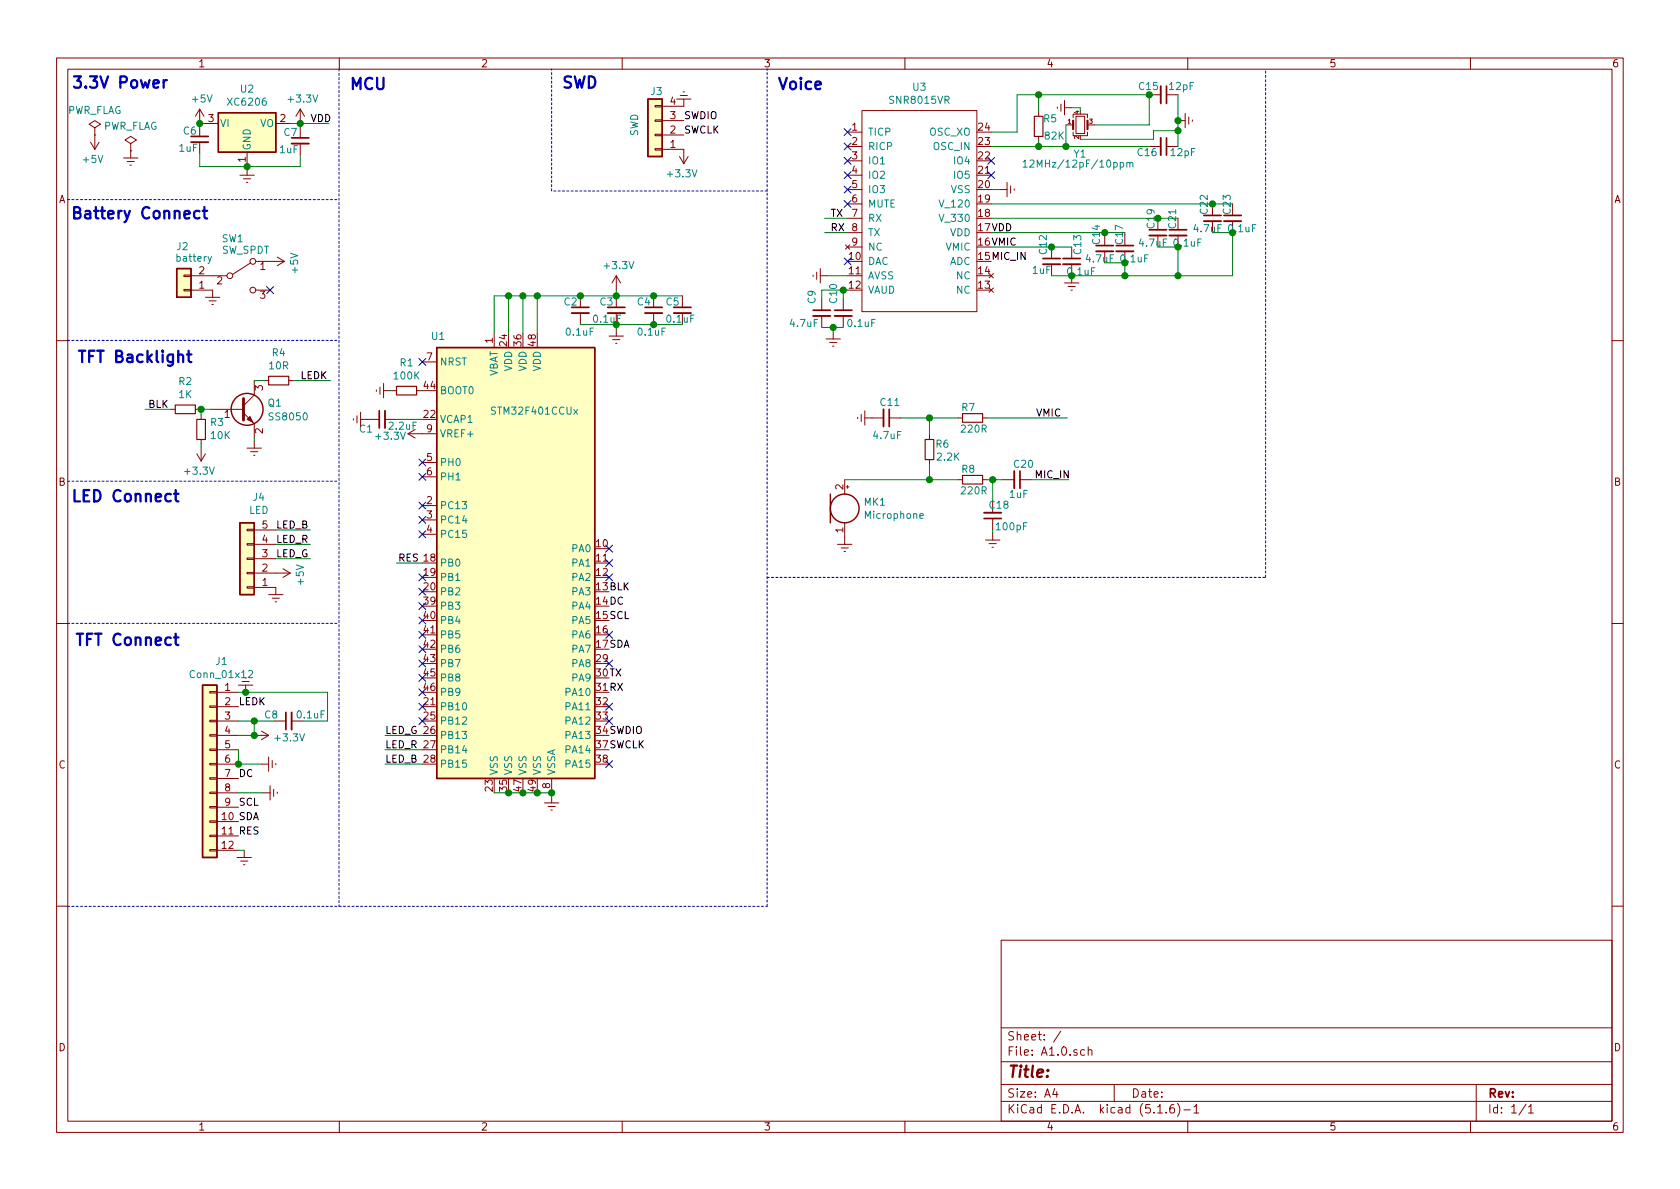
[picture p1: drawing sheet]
EESchema Schematic File Version 4
EELAYER 30 0
EELAYER END
$Descr A4 11693 8268
encoding utf-8
Sheet 1 1
Title ""
Date ""
Rev ""
Comp ""
Comment1 ""
Comment2 ""
Comment3 ""
Comment4 ""
$EndDescr
$Comp
L Regulator_Linear:LM1117-3.3 U2
U 1 1
P 1720 850
F 0 "U2" H 1720 1092 50  0000 C CNN
F 1 "XC6206" H 1720 1001 50  0000 C CNN
F 2 "Package_TO_SOT_SMD:SOT-23" H 1720 850 50  0001 C CNN
F 3 "http://www.ti.com/lit/ds/symlink/lm1117.pdf" H 1720 850 50  0001 C CNN
	1    1720 850 
	1    0    0    -1  
$EndComp
$Comp
L Device:R_Small R1
U 1 1
P 2830 2710
F 0 "R1" V 2634 2710 50  0000 C CNN
F 1 "100K" V 2725 2710 50  0000 C CNN
F 2 "Resistor_SMD:R_0603_1608Metric" H 2830 2710 50  0001 C CNN
F 3 "~" H 2830 2710 50  0001 C CNN
	1    2830 2710
	0    1    1    0   
$EndComp
$Comp
L power:Earth #PWR02
U 1 1
P 2720 2710
F 0 "#PWR02" H 2720 2460 50  0001 C CNN
F 1 "Earth" H 2720 2560 50  0001 C CNN
F 2 "" H 2720 2710 50  0001 C CNN
F 3 "~" H 2720 2710 50  0001 C CNN
	1    2720 2710
	0    1    1    0   
$EndComp
Wire Wire Line
	2720 2710 2730 2710
Wire Wire Line
	2930 2710 2940 2710
Text Label 4240 4510 0    50   ~ 0
SDA
Text Label 4240 4310 0    50   ~ 0
SCL
Text Label 2770 3910 0    50   ~ 0
RES
Text Label 4240 4210 0    50   ~ 0
DC
Text Label 4240 4110 0    50   ~ 0
BLK
$Comp
L power:+5V #PWR08
U 1 1
P 1390 850
F 0 "#PWR08" H 1390 700 50  0001 C CNN
F 1 "+5V" H 1405 1023 50  0000 C CNN
F 2 "" H 1390 850 50  0001 C CNN
F 3 "" H 1390 850 50  0001 C CNN
	1    1390 850 
	1    0    0    -1  
$EndComp
Wire Wire Line
	1420 850  1390 850 
$Comp
L Device:C_Small C6
U 1 1
P 1390 960
F 0 "C6" H 1270 1020 50  0000 L CNN
F 1 "1uF" H 1240 900 50  0000 L CNN
F 2 "Capacitor_SMD:C_0603_1608Metric" H 1390 960 50  0001 C CNN
F 3 "~" H 1390 960 50  0001 C CNN
	1    1390 960 
	1    0    0    -1  
$EndComp
Wire Wire Line
	1390 860  1390 850 
Connection ~ 1390 850 
$Comp
L power:Earth #PWR09
U 1 1
P 1720 1160
F 0 "#PWR09" H 1720 910 50  0001 C CNN
F 1 "Earth" H 1720 1010 50  0001 C CNN
F 2 "" H 1720 1160 50  0001 C CNN
F 3 "~" H 1720 1160 50  0001 C CNN
	1    1720 1160
	1    0    0    -1  
$EndComp
Wire Wire Line
	1720 1150 1390 1150
Wire Wire Line
	1390 1060 1390 1150
Wire Wire Line
	1720 1160 1720 1150
Connection ~ 1720 1150
$Comp
L Device:C_Small C7
U 1 1
P 2090 970
F 0 "C7" H 1970 1030 50  0000 L CNN
F 1 "1uF" H 1940 910 50  0000 L CNN
F 2 "Capacitor_SMD:C_0603_1608Metric" H 2090 970 50  0001 C CNN
F 3 "~" H 2090 970 50  0001 C CNN
	1    2090 970 
	1    0    0    -1  
$EndComp
Wire Wire Line
	2020 850  2090 850 
Wire Wire Line
	2090 850  2090 870 
Wire Wire Line
	2090 1070 2090 1150
Wire Wire Line
	2090 1150 1720 1150
$Comp
L power:+3.3V #PWR010
U 1 1
P 2090 850
F 0 "#PWR010" H 2090 700 50  0001 C CNN
F 1 "+3.3V" H 2105 1023 50  0000 C CNN
F 2 "" H 2090 850 50  0001 C CNN
F 3 "" H 2090 850 50  0001 C CNN
	1    2090 850 
	1    0    0    -1  
$EndComp
Connection ~ 2090 850 
$Comp
L power:+3.3V #PWR06
U 1 1
P 4290 2010
F 0 "#PWR06" H 4290 1860 50  0001 C CNN
F 1 "+3.3V" H 4305 2183 50  0000 C CNN
F 2 "" H 4290 2010 50  0001 C CNN
F 3 "" H 4290 2010 50  0001 C CNN
	1    4290 2010
	1    0    0    -1  
$EndComp
$Comp
L power:Earth #PWR07
U 1 1
P 4290 2280
F 0 "#PWR07" H 4290 2030 50  0001 C CNN
F 1 "Earth" H 4290 2130 50  0001 C CNN
F 2 "" H 4290 2280 50  0001 C CNN
F 3 "~" H 4290 2280 50  0001 C CNN
	1    4290 2280
	1    0    0    -1  
$EndComp
$Comp
L Device:C_Small C2
U 1 1
P 4040 2150
F 0 "C2" H 3920 2210 50  0000 L CNN
F 1 "0.1uF" H 3930 2000 50  0000 L CNN
F 2 "Capacitor_SMD:C_0603_1608Metric" H 4040 2150 50  0001 C CNN
F 3 "~" H 4040 2150 50  0001 C CNN
	1    4040 2150
	1    0    0    -1  
$EndComp
$Comp
L Device:C_Small C3
U 1 1
P 4290 2150
F 0 "C3" H 4170 2210 50  0000 L CNN
F 1 "0.1uF" H 4120 2090 50  0000 L CNN
F 2 "Capacitor_SMD:C_0603_1608Metric" H 4290 2150 50  0001 C CNN
F 3 "~" H 4290 2150 50  0001 C CNN
	1    4290 2150
	1    0    0    -1  
$EndComp
$Comp
L Device:C_Small C4
U 1 1
P 4550 2150
F 0 "C4" H 4430 2210 50  0000 L CNN
F 1 "0.1uF" H 4430 2000 50  0000 L CNN
F 2 "Capacitor_SMD:C_0603_1608Metric" H 4550 2150 50  0001 C CNN
F 3 "~" H 4550 2150 50  0001 C CNN
	1    4550 2150
	1    0    0    -1  
$EndComp
NoConn ~ 2940 2510
$Comp
L Device:C_Small C1
U 1 1
P 2660 2910
F 0 "C1" V 2590 2970 50  0000 L CNN
F 1 "2.2uF" V 2610 2660 50  0000 L CNN
F 2 "Capacitor_SMD:C_0603_1608Metric" H 2660 2910 50  0001 C CNN
F 3 "~" H 2660 2910 50  0001 C CNN
	1    2660 2910
	0    -1   -1   0   
$EndComp
Wire Wire Line
	2940 2910 2760 2910
$Comp
L power:Earth #PWR01
U 1 1
P 2560 2910
F 0 "#PWR01" H 2560 2660 50  0001 C CNN
F 1 "Earth" H 2560 2760 50  0001 C CNN
F 2 "" H 2560 2910 50  0001 C CNN
F 3 "~" H 2560 2910 50  0001 C CNN
	1    2560 2910
	0    1    1    0   
$EndComp
$Comp
L power:+3.3V #PWR03
U 1 1
P 2940 3010
F 0 "#PWR03" H 2940 2860 50  0001 C CNN
F 1 "+3.3V" V 2920 3120 50  0000 L CNN
F 2 "" H 2940 3010 50  0001 C CNN
F 3 "" H 2940 3010 50  0001 C CNN
	1    2940 3010
	0    -1   -1   0   
$EndComp
Wire Wire Line
	4040 2250 4290 2250
Wire Wire Line
	4290 2250 4290 2280
Wire Wire Line
	4040 2050 4290 2050
Connection ~ 4290 2050
Wire Wire Line
	4290 2050 4550 2050
Wire Wire Line
	4290 2050 4290 2010
$Comp
L Device:C_Small C5
U 1 1
P 4750 2150
F 0 "C5" H 4630 2210 50  0000 L CNN
F 1 "0.1uF" H 4630 2090 50  0000 L CNN
F 2 "Capacitor_SMD:C_0603_1608Metric" H 4750 2150 50  0001 C CNN
F 3 "~" H 4750 2150 50  0001 C CNN
	1    4750 2150
	1    0    0    -1  
$EndComp
Wire Wire Line
	4550 2050 4750 2050
Connection ~ 4550 2050
Text Label 4240 4810 0    50   ~ 0
RX
Text Label 4240 4710 0    50   ~ 0
TX
NoConn ~ 2940 3210
NoConn ~ 2940 3310
NoConn ~ 2940 3510
NoConn ~ 2940 3610
NoConn ~ 2940 3710
NoConn ~ 2940 4010
NoConn ~ 2940 4110
NoConn ~ 2940 4510
NoConn ~ 2940 4410
NoConn ~ 2940 4310
NoConn ~ 2940 4210
NoConn ~ 2940 4610
NoConn ~ 2940 4710
NoConn ~ 2940 4810
NoConn ~ 2940 4910
NoConn ~ 2940 5010
$Comp
L power:Earth #PWR05
U 1 1
P 3840 5530
F 0 "#PWR05" H 3840 5280 50  0001 C CNN
F 1 "Earth" H 3840 5380 50  0001 C CNN
F 2 "" H 3840 5530 50  0001 C CNN
F 3 "~" H 3840 5530 50  0001 C CNN
	1    3840 5530
	1    0    0    -1  
$EndComp
Wire Wire Line
	3840 5530 3840 5510
NoConn ~ 4240 4610
NoConn ~ 4240 4910
NoConn ~ 4240 5010
NoConn ~ 4240 5310
NoConn ~ 4240 3810
NoConn ~ 4240 4410
Text Label 1660 5810 0    50   ~ 0
RES
Text Label 1660 5410 0    50   ~ 0
DC
Text Label 2090 2640 0    50   ~ 0
LEDK
Text Label 1660 5610 0    50   ~ 0
SCL
Text Label 1660 5710 0    50   ~ 0
SDA
$Comp
L power:+3.3V #PWR015
U 1 1
P 1770 5110
F 0 "#PWR015" H 1770 4960 50  0001 C CNN
F 1 "+3.3V" V 1785 5238 50  0000 L CNN
F 2 "" H 1770 5110 50  0001 C CNN
F 3 "" H 1770 5110 50  0001 C CNN
	1    1770 5110
	0    1    1    0   
$EndComp
$Comp
L Connector_Generic:Conn_01x12 J1
U 1 1
P 1460 5310
F 0 "J1" H 1378 6027 50  0000 C CNN
F 1 "Conn_01x12" H 1378 5936 50  0000 C CNN
F 2 "SamacSys_Parts:FPC-0.7-Handsoldering-1.28-TFT" H 1460 5310 50  0001 C CNN
F 3 "~" H 1460 5310 50  0001 C CNN
	1    1460 5310
	-1   0    0    -1  
$EndComp
$Comp
L power:Earth #PWR014
U 1 1
P 1710 4810
F 0 "#PWR014" H 1710 4560 50  0001 C CNN
F 1 "Earth" H 1710 4660 50  0001 C CNN
F 2 "" H 1710 4810 50  0001 C CNN
F 3 "~" H 1710 4810 50  0001 C CNN
	1    1710 4810
	-1   0    0    1   
$EndComp
$Comp
L power:Earth #PWR013
U 1 1
P 1700 5910
F 0 "#PWR013" H 1700 5660 50  0001 C CNN
F 1 "Earth" H 1700 5760 50  0001 C CNN
F 2 "" H 1700 5910 50  0001 C CNN
F 3 "~" H 1700 5910 50  0001 C CNN
	1    1700 5910
	1    0    0    -1  
$EndComp
$Comp
L power:Earth #PWR017
U 1 1
P 1830 5510
F 0 "#PWR017" H 1830 5260 50  0001 C CNN
F 1 "Earth" H 1830 5360 50  0001 C CNN
F 2 "" H 1830 5510 50  0001 C CNN
F 3 "~" H 1830 5510 50  0001 C CNN
	1    1830 5510
	0    -1   -1   0   
$EndComp
$Comp
L power:Earth #PWR016
U 1 1
P 1820 5310
F 0 "#PWR016" H 1820 5060 50  0001 C CNN
F 1 "Earth" H 1820 5160 50  0001 C CNN
F 2 "" H 1820 5310 50  0001 C CNN
F 3 "~" H 1820 5310 50  0001 C CNN
	1    1820 5310
	0    -1   -1   0   
$EndComp
Wire Wire Line
	1660 5210 1660 5310
Wire Wire Line
	1660 5310 1820 5310
Connection ~ 1660 5310
$Comp
L Device:R_Small R2
U 1 1
P 1290 2840
F 0 "R2" V 1094 2840 50  0000 C CNN
F 1 "1K" V 1185 2840 50  0000 C CNN
F 2 "Resistor_SMD:R_0603_1608Metric" H 1290 2840 50  0001 C CNN
F 3 "~" H 1290 2840 50  0001 C CNN
	1    1290 2840
	0    1    1    0   
$EndComp
$Comp
L Device:R_Small R3
U 1 1
P 1400 2980
F 0 "R3" H 1341 2934 50  0000 R CNN
F 1 "10K" H 1341 3025 50  0000 R CNN
F 2 "Resistor_SMD:R_0603_1608Metric" H 1400 2980 50  0001 C CNN
F 3 "~" H 1400 2980 50  0001 C CNN
	1    1400 2980
	-1   0    0    1   
$EndComp
$Comp
L Device:R_Small R4
U 1 1
P 1940 2640
F 0 "R4" V 1744 2640 50  0000 C CNN
F 1 "10R" V 1835 2640 50  0000 C CNN
F 2 "Resistor_SMD:R_0603_1608Metric" H 1940 2640 50  0001 C CNN
F 3 "~" H 1940 2640 50  0001 C CNN
	1    1940 2640
	0    1    1    0   
$EndComp
Wire Wire Line
	1770 2640 1840 2640
Wire Wire Line
	2040 2640 2300 2640
Wire Wire Line
	1390 2840 1400 2840
Wire Wire Line
	1400 2880 1400 2840
Connection ~ 1400 2840
Wire Wire Line
	1400 2840 1470 2840
Wire Wire Line
	1190 2840 1010 2840
$Comp
L power:+3.3V #PWR011
U 1 1
P 1400 3100
F 0 "#PWR011" H 1400 2950 50  0001 C CNN
F 1 "+3.3V" H 1415 3273 50  0000 C CNN
F 2 "" H 1400 3100 50  0001 C CNN
F 3 "" H 1400 3100 50  0001 C CNN
	1    1400 3100
	-1   0    0    1   
$EndComp
Wire Wire Line
	1400 3100 1400 3080
$Comp
L power:Earth #PWR012
U 1 1
P 1770 3060
F 0 "#PWR012" H 1770 2810 50  0001 C CNN
F 1 "Earth" H 1770 2910 50  0001 C CNN
F 2 "" H 1770 3060 50  0001 C CNN
F 3 "~" H 1770 3060 50  0001 C CNN
	1    1770 3060
	1    0    0    -1  
$EndComp
Wire Wire Line
	1770 3060 1770 3040
Text Label 1030 2840 0    50   ~ 0
BLK
Text Label 1660 4910 0    50   ~ 0
LEDK
Wire Wire Line
	1660 5110 1770 5110
$Comp
L Device:C_Small C8
U 1 1
P 2010 5010
F 0 "C8" V 2050 5080 50  0000 L CNN
F 1 "0.1uF" V 2050 4750 50  0000 L CNN
F 2 "Capacitor_SMD:C_0603_1608Metric" H 2010 5010 50  0001 C CNN
F 3 "~" H 2010 5010 50  0001 C CNN
	1    2010 5010
	0    -1   -1   0   
$EndComp
Wire Wire Line
	1660 5010 1770 5010
Wire Wire Line
	1660 4810 1710 4810
Wire Wire Line
	1710 4810 2280 4810
Wire Wire Line
	2280 4810 2280 5010
Wire Wire Line
	2280 5010 2110 5010
Connection ~ 1710 4810
Wire Wire Line
	1770 5110 1770 5010
Connection ~ 1770 5110
Connection ~ 1770 5010
Wire Wire Line
	1770 5010 1910 5010
Wire Wire Line
	1830 5510 1660 5510
Wire Wire Line
	1660 5910 1700 5910
$Comp
L Connector_Generic:Conn_01x04 J3
U 1 1
P 4560 930
F 0 "J3" H 4550 630 50  0000 C CNN
F 1 "SWD" V 4700 860 50  0000 C CNN
F 2 "SamacSys_Parts:Con-1x4-P1.25mm" H 4560 930 50  0001 C CNN
F 3 "~" H 4560 930 50  0001 C CNN
	1    4560 930 
	-1   0    0    1   
$EndComp
$Comp
L power:+3.3V #PWR0101
U 1 1
P 4760 1030
F 0 "#PWR0101" H 4760 880 50  0001 C CNN
F 1 "+3.3V" H 4775 1203 50  0000 C CNN
F 2 "" H 4760 1030 50  0001 C CNN
F 3 "" H 4760 1030 50  0001 C CNN
	1    4760 1030
	-1   0    0    1   
$EndComp
Text Label 4760 830  0    50   ~ 0
SWDIO
Text Label 4760 930  0    50   ~ 0
SWCLK
$Comp
L power:Earth #PWR0102
U 1 1
P 4760 730
F 0 "#PWR0102" H 4760 480 50  0001 C CNN
F 1 "Earth" H 4760 580 50  0001 C CNN
F 2 "" H 4760 730 50  0001 C CNN
F 3 "~" H 4760 730 50  0001 C CNN
	1    4760 730 
	-1   0    0    1   
$EndComp
$Comp
L power:Earth #PWR0103
U 1 1
P 1920 4080
F 0 "#PWR0103" H 1920 3830 50  0001 C CNN
F 1 "Earth" H 1920 3930 50  0001 C CNN
F 2 "" H 1920 4080 50  0001 C CNN
F 3 "~" H 1920 4080 50  0001 C CNN
	1    1920 4080
	1    0    0    -1  
$EndComp
$Comp
L Connector_Generic:Conn_01x05 J4
U 1 1
P 1720 3880
F 0 "J4" H 1638 3455 50  0000 C CNN
F 1 "LED" H 1638 3546 50  0000 C CNN
F 2 "SamacSys_Parts:FPC-0.7x5-Handsoldering" H 1720 3880 50  0001 C CNN
F 3 "~" H 1720 3880 50  0001 C CNN
	1    1720 3880
	-1   0    0    1   
$EndComp
$Comp
L power:+5V #PWR0104
U 1 1
P 1920 3980
F 0 "#PWR0104" H 1920 3830 50  0001 C CNN
F 1 "+5V" H 1935 4153 50  0000 C CNN
F 2 "" H 1920 3980 50  0001 C CNN
F 3 "" H 1920 3980 50  0001 C CNN
	1    1920 3980
	0    1    1    0   
$EndComp
$Comp
L Connector_Generic:Conn_01x02 J2
U 1 1
P 1280 2010
F 0 "J2" H 1290 1710 50  0000 C CNN
F 1 "battery" H 1210 1790 50  0000 C CNN
F 2 "SamacSys_Parts:Common_Connect_1.52x2.6_Handsoldering" H 1280 2010 50  0001 C CNN
F 3 "~" H 1280 2010 50  0001 C CNN
	1    1280 2010
	-1   0    0    1   
$EndComp
$Comp
L power:+5V #PWR0105
U 1 1
P 1880 1810
F 0 "#PWR0105" H 1880 1660 50  0001 C CNN
F 1 "+5V" H 1895 1983 50  0000 C CNN
F 2 "" H 1880 1810 50  0001 C CNN
F 3 "" H 1880 1810 50  0001 C CNN
	1    1880 1810
	0    1    1    0   
$EndComp
$Comp
L power:Earth #PWR0106
U 1 1
P 1480 2010
F 0 "#PWR0106" H 1480 1760 50  0001 C CNN
F 1 "Earth" H 1480 1860 50  0001 C CNN
F 2 "" H 1480 2010 50  0001 C CNN
F 3 "~" H 1480 2010 50  0001 C CNN
	1    1480 2010
	1    0    0    -1  
$EndComp
NoConn ~ 4240 4010
Wire Wire Line
	2940 3910 2760 3910
NoConn ~ 4240 3910
Connection ~ 3840 5510
Connection ~ 3740 5510
Wire Wire Line
	3740 5510 3840 5510
Wire Wire Line
	3640 5510 3740 5510
Connection ~ 3640 5510
Connection ~ 3540 5510
Wire Wire Line
	3540 5510 3640 5510
Wire Wire Line
	3440 5510 3540 5510
$Comp
L MCU_ST_STM32F4:STM32F401CCUx U1
U 1 1
P 3640 3910
F 0 "U1" H 3050 5490 50  0000 C CNN
F 1 "STM32F401CCUx" H 3720 4970 50  0000 C CNN
F 2 "Package_DFN_QFN:QFN-48-1EP_7x7mm_P0.5mm_EP5.6x5.6mm" H 3040 2410 50  0001 R CNN
F 3 "http://www.st.com/st-web-ui/static/active/en/resource/technical/document/datasheet/DM00086815.pdf" H 3640 3910 50  0001 C CNN
	1    3640 3910
	1    0    0    -1  
$EndComp
Text Label 4240 5110 0    50   ~ 0
SWDIO
Text Label 4240 5210 0    50   ~ 0
SWCLK
$Comp
L SamacSys_Parts:SNR8015VR U3
U 1 1
P 6400 1460
F 0 "U3" H 6400 2325 50  0000 C CNN
F 1 "SNR8015VR" H 6400 2234 50  0000 C CNN
F 2 "Package_SO:QSOP-24_3.9x8.7mm_P0.635mm" H 6400 1810 50  0001 C CNN
F 3 "" H 6400 1810 50  0001 C CNN
	1    6400 1460
	1    0    0    -1  
$EndComp
NoConn ~ 5900 910 
NoConn ~ 5900 1010
NoConn ~ 5900 1110
NoConn ~ 5900 1210
NoConn ~ 5900 1310
NoConn ~ 5900 1410
Text Label 5780 1610 0    50   ~ 0
RX
Text Label 5780 1510 0    50   ~ 0
TX
Wire Wire Line
	5900 1610 5740 1610
NoConn ~ 5900 1810
$Comp
L power:Earth #PWR018
U 1 1
P 5760 1910
F 0 "#PWR018" H 5760 1660 50  0001 C CNN
F 1 "Earth" H 5760 1760 50  0001 C CNN
F 2 "" H 5760 1910 50  0001 C CNN
F 3 "~" H 5760 1910 50  0001 C CNN
	1    5760 1910
	0    1    1    0   
$EndComp
Wire Wire Line
	5900 1910 5760 1910
$Comp
L Device:C_Small C9
U 1 1
P 5720 2170
F 0 "C9" V 5650 2230 50  0000 L CNN
F 1 "4.7uF" H 5490 2100 50  0000 L CNN
F 2 "Capacitor_SMD:C_0603_1608Metric" H 5720 2170 50  0001 C CNN
F 3 "~" H 5720 2170 50  0001 C CNN
	1    5720 2170
	1    0    0    -1  
$EndComp
$Comp
L Device:C_Small C10
U 1 1
P 5870 2170
F 0 "C10" V 5800 2230 50  0000 L CNN
F 1 "0.1uF" H 5890 2100 50  0000 L CNN
F 2 "Capacitor_SMD:C_0603_1608Metric" H 5870 2170 50  0001 C CNN
F 3 "~" H 5870 2170 50  0001 C CNN
	1    5870 2170
	1    0    0    -1  
$EndComp
$Comp
L power:Earth #PWR019
U 1 1
P 5800 2300
F 0 "#PWR019" H 5800 2050 50  0001 C CNN
F 1 "Earth" H 5800 2150 50  0001 C CNN
F 2 "" H 5800 2300 50  0001 C CNN
F 3 "~" H 5800 2300 50  0001 C CNN
	1    5800 2300
	1    0    0    -1  
$EndComp
Wire Wire Line
	5720 2270 5800 2270
Wire Wire Line
	5800 2270 5800 2300
Wire Wire Line
	5870 2270 5800 2270
Connection ~ 5800 2270
Wire Wire Line
	5720 2070 5720 2010
Wire Wire Line
	5720 2010 5870 2010
Wire Wire Line
	5870 2070 5870 2010
Connection ~ 5870 2010
Wire Wire Line
	5870 2010 5900 2010
Text Label 6900 1810 0    50   ~ 0
MIC_IN
Text Label 6900 1710 0    50   ~ 0
VMIC
Text Label 6900 1610 0    50   ~ 0
VDD
$Comp
L Device:C_Small C14
U 1 1
P 7690 1720
F 0 "C14" V 7630 1740 50  0000 L CNN
F 1 "4.7uF" H 7550 1650 50  0000 L CNN
F 2 "Capacitor_SMD:C_0603_1608Metric" H 7690 1720 50  0001 C CNN
F 3 "~" H 7690 1720 50  0001 C CNN
	1    7690 1720
	1    0    0    -1  
$EndComp
$Comp
L Device:C_Small C17
U 1 1
P 7830 1720
F 0 "C17" V 7790 1740 50  0000 L CNN
F 1 "0.1uF" H 7790 1650 50  0000 L CNN
F 2 "Capacitor_SMD:C_0603_1608Metric" H 7830 1720 50  0001 C CNN
F 3 "~" H 7830 1720 50  0001 C CNN
	1    7830 1720
	1    0    0    -1  
$EndComp
$Comp
L Device:C_Small C12
U 1 1
P 7320 1810
F 0 "C12" V 7260 1850 50  0000 L CNN
F 1 "1uF" H 7180 1750 50  0000 L CNN
F 2 "Capacitor_SMD:C_0603_1608Metric" H 7320 1810 50  0001 C CNN
F 3 "~" H 7320 1810 50  0001 C CNN
	1    7320 1810
	1    0    0    -1  
$EndComp
Wire Wire Line
	6900 1710 7320 1710
Connection ~ 7320 1710
Wire Wire Line
	7320 1710 7460 1710
Wire Wire Line
	7320 1910 7460 1910
$Comp
L Device:C_Small C19
U 1 1
P 8060 1610
F 0 "C19" V 8010 1630 50  0000 L CNN
F 1 "4.7uF" H 7920 1540 50  0000 L CNN
F 2 "Capacitor_SMD:C_0603_1608Metric" H 8060 1610 50  0001 C CNN
F 3 "~" H 8060 1610 50  0001 C CNN
	1    8060 1610
	1    0    0    -1  
$EndComp
$Comp
L Device:C_Small C21
U 1 1
P 8200 1610
F 0 "C21" V 8160 1630 50  0000 L CNN
F 1 "0.1uF" H 8160 1540 50  0000 L CNN
F 2 "Capacitor_SMD:C_0603_1608Metric" H 8200 1610 50  0001 C CNN
F 3 "~" H 8200 1610 50  0001 C CNN
	1    8200 1610
	1    0    0    -1  
$EndComp
Wire Wire Line
	7830 1610 7830 1620
Wire Wire Line
	7690 1620 7690 1610
Wire Wire Line
	7690 1610 7830 1610
Wire Wire Line
	6900 1610 7690 1610
Connection ~ 7690 1610
Wire Wire Line
	6900 1510 8060 1510
Connection ~ 8060 1510
Wire Wire Line
	8060 1510 8200 1510
$Comp
L Device:C_Small C22
U 1 1
P 8440 1510
F 0 "C22" V 8380 1530 50  0000 L CNN
F 1 "4.7uF" H 8300 1440 50  0000 L CNN
F 2 "Capacitor_SMD:C_0603_1608Metric" H 8440 1510 50  0001 C CNN
F 3 "~" H 8440 1510 50  0001 C CNN
	1    8440 1510
	1    0    0    -1  
$EndComp
$Comp
L Device:C_Small C23
U 1 1
P 8580 1510
F 0 "C23" V 8540 1530 50  0000 L CNN
F 1 "0.1uF" H 8540 1440 50  0000 L CNN
F 2 "Capacitor_SMD:C_0603_1608Metric" H 8580 1510 50  0001 C CNN
F 3 "~" H 8580 1510 50  0001 C CNN
	1    8580 1510
	1    0    0    -1  
$EndComp
Wire Wire Line
	6900 1410 8440 1410
Connection ~ 8440 1410
Wire Wire Line
	8440 1410 8580 1410
Wire Wire Line
	7690 1820 7830 1820
Wire Wire Line
	8060 1710 8200 1710
Wire Wire Line
	8440 1610 8580 1610
Wire Wire Line
	8580 1610 8580 1910
Wire Wire Line
	8580 1910 8200 1910
Connection ~ 8580 1610
Connection ~ 7460 1910
Wire Wire Line
	7830 1820 7830 1910
Connection ~ 7830 1820
Connection ~ 7830 1910
Wire Wire Line
	7830 1910 7460 1910
Wire Wire Line
	8200 1710 8200 1910
Connection ~ 8200 1710
Connection ~ 8200 1910
Wire Wire Line
	8200 1910 7830 1910
$Comp
L power:Earth #PWR024
U 1 1
P 7460 1910
F 0 "#PWR024" H 7460 1660 50  0001 C CNN
F 1 "Earth" H 7460 1760 50  0001 C CNN
F 2 "" H 7460 1910 50  0001 C CNN
F 3 "~" H 7460 1910 50  0001 C CNN
	1    7460 1910
	1    0    0    -1  
$EndComp
$Comp
L power:Earth #PWR021
U 1 1
P 6960 1310
F 0 "#PWR021" H 6960 1060 50  0001 C CNN
F 1 "Earth" H 6960 1160 50  0001 C CNN
F 2 "" H 6960 1310 50  0001 C CNN
F 3 "~" H 6960 1310 50  0001 C CNN
	1    6960 1310
	0    -1   -1   0   
$EndComp
Wire Wire Line
	6900 1310 6960 1310
NoConn ~ 6900 1210
NoConn ~ 6900 1110
$Comp
L Device:C_Small C16
U 1 1
P 8100 1010
F 0 "C16" V 8140 820 50  0000 L CNN
F 1 "12pF" V 8140 1050 50  0000 L CNN
F 2 "Capacitor_SMD:C_0603_1608Metric" H 8100 1010 50  0001 C CNN
F 3 "~" H 8100 1010 50  0001 C CNN
	1    8100 1010
	0    1    1    0   
$EndComp
$Comp
L Device:C_Small C15
U 1 1
P 8100 650
F 0 "C15" V 8040 470 50  0000 L CNN
F 1 "12pF" V 8040 680 50  0000 L CNN
F 2 "Capacitor_SMD:C_0603_1608Metric" H 8100 650 50  0001 C CNN
F 3 "~" H 8100 650 50  0001 C CNN
	1    8100 650 
	0    1    1    0   
$EndComp
$Comp
L Device:Crystal_GND24_Small Y1
U 1 1
P 7520 860
F 0 "Y1" H 7470 660 50  0000 L CNN
F 1 "12MHz/12pF/10ppm" H 7110 590 50  0000 L CNN
F 2 "Crystal:Crystal_SMD_2520-4Pin_2.5x2.0mm" H 7520 860 50  0001 C CNN
F 3 "~" H 7520 860 50  0001 C CNN
	1    7520 860 
	1    0    0    -1  
$EndComp
$Comp
L Device:R_Small R5
U 1 1
P 7230 870
F 0 "R5" H 7150 820 50  0000 C CNN
F 1 "82K" H 7120 940 50  0000 C CNN
F 2 "Resistor_SMD:R_0603_1608Metric" H 7230 870 50  0001 C CNN
F 3 "~" H 7230 870 50  0001 C CNN
	1    7230 870 
	-1   0    0    1   
$EndComp
Wire Wire Line
	7420 860  7420 1010
Wire Wire Line
	7420 1010 7230 1010
Wire Wire Line
	7230 1010 7230 970 
Wire Wire Line
	7230 650  7230 770 
$Comp
L power:Earth #PWR023
U 1 1
P 7460 740
F 0 "#PWR023" H 7460 490 50  0001 C CNN
F 1 "Earth" H 7460 590 50  0001 C CNN
F 2 "" H 7460 740 50  0001 C CNN
F 3 "~" H 7460 740 50  0001 C CNN
	1    7460 740 
	0    1    1    0   
$EndComp
Wire Wire Line
	7460 740  7520 740 
Wire Wire Line
	7520 740  7520 760 
Connection ~ 7420 1010
$Comp
L power:Earth #PWR025
U 1 1
P 8200 830
F 0 "#PWR025" H 8200 580 50  0001 C CNN
F 1 "Earth" H 8200 680 50  0001 C CNN
F 2 "" H 8200 830 50  0001 C CNN
F 3 "~" H 8200 830 50  0001 C CNN
	1    8200 830 
	0    -1   -1   0   
$EndComp
Wire Wire Line
	8200 650  8200 830 
Wire Wire Line
	8200 830  8200 900 
Connection ~ 8200 830 
Wire Wire Line
	7520 960  8030 960 
Wire Wire Line
	8030 960  8030 900 
Wire Wire Line
	8030 900  8200 900 
Connection ~ 8200 900 
Wire Wire Line
	8200 900  8200 1010
Wire Wire Line
	6900 910  7080 910 
Wire Wire Line
	7080 910  7080 650 
Wire Wire Line
	7080 650  7230 650 
Connection ~ 7230 650 
Wire Wire Line
	7230 1010 6900 1010
Connection ~ 7230 1010
Text Label 2160 850  0    50   ~ 0
VDD
Wire Wire Line
	5900 1510 5740 1510
Wire Wire Line
	2090 850  2290 850 
$Comp
L Device:Microphone MK1
U 1 1
P 5880 3530
F 0 "MK1" H 6010 3576 50  0000 L CNN
F 1 "Microphone" H 6010 3485 50  0000 L CNN
F 2 "SamacSys_Parts:Condenser-Microphone-4012" V 5880 3630 50  0001 C CNN
F 3 "~" V 5880 3630 50  0001 C CNN
	1    5880 3530
	1    0    0    -1  
$EndComp
$Comp
L power:Earth #PWR020
U 1 1
P 5880 3730
F 0 "#PWR020" H 5880 3480 50  0001 C CNN
F 1 "Earth" H 5880 3580 50  0001 C CNN
F 2 "" H 5880 3730 50  0001 C CNN
F 3 "~" H 5880 3730 50  0001 C CNN
	1    5880 3730
	1    0    0    -1  
$EndComp
$Comp
L Device:R_Small R7
U 1 1
P 6770 2900
F 0 "R7" V 6840 2930 50  0000 C CNN
F 1 "220R" V 6690 2890 50  0000 C CNN
F 2 "Resistor_SMD:R_0603_1608Metric" H 6770 2900 50  0001 C CNN
F 3 "~" H 6770 2900 50  0001 C CNN
	1    6770 2900
	0    -1   -1   0   
$EndComp
$Comp
L Device:C_Small C20
U 1 1
P 7080 3330
F 0 "C20" V 6970 3300 50  0000 L CNN
F 1 "1uF" V 7180 3270 50  0000 L CNN
F 2 "Capacitor_SMD:C_0603_1608Metric" H 7080 3330 50  0001 C CNN
F 3 "~" H 7080 3330 50  0001 C CNN
	1    7080 3330
	0    1    1    0   
$EndComp
$Comp
L Device:C_Small C18
U 1 1
P 6910 3580
F 0 "C18" H 6790 3510 50  0000 L CNN
F 1 "100pF" H 6660 3660 50  0000 L CNN
F 2 "Capacitor_SMD:C_0603_1608Metric" H 6910 3580 50  0001 C CNN
F 3 "~" H 6910 3580 50  0001 C CNN
	1    6910 3580
	-1   0    0    1   
$EndComp
$Comp
L Device:R_Small R8
U 1 1
P 6770 3330
F 0 "R8" V 6840 3360 50  0000 C CNN
F 1 "220R" V 6690 3320 50  0000 C CNN
F 2 "Resistor_SMD:R_0603_1608Metric" H 6770 3330 50  0001 C CNN
F 3 "~" H 6770 3330 50  0001 C CNN
	1    6770 3330
	0    -1   -1   0   
$EndComp
$Comp
L Device:C_Small C11
U 1 1
P 6170 2900
F 0 "C11" V 6060 2850 50  0000 L CNN
F 1 "4.7uF" V 6290 2800 50  0000 L CNN
F 2 "Capacitor_SMD:C_0603_1608Metric" H 6170 2900 50  0001 C CNN
F 3 "~" H 6170 2900 50  0001 C CNN
	1    6170 2900
	0    1    1    0   
$EndComp
$Comp
L power:Earth #PWR022
U 1 1
P 6070 2900
F 0 "#PWR022" H 6070 2650 50  0001 C CNN
F 1 "Earth" H 6070 2750 50  0001 C CNN
F 2 "" H 6070 2900 50  0001 C CNN
F 3 "~" H 6070 2900 50  0001 C CNN
	1    6070 2900
	0    1    1    0   
$EndComp
$Comp
L Device:R_Small R6
U 1 1
P 6470 3120
F 0 "R6" H 6560 3160 50  0000 C CNN
F 1 "2.2K" H 6600 3070 50  0000 C CNN
F 2 "Resistor_SMD:R_0603_1608Metric" H 6470 3120 50  0001 C CNN
F 3 "~" H 6470 3120 50  0001 C CNN
	1    6470 3120
	1    0    0    -1  
$EndComp
Wire Wire Line
	5880 3330 6470 3330
Wire Wire Line
	6470 3330 6470 3220
Wire Wire Line
	6470 2900 6670 2900
Wire Wire Line
	6470 2900 6470 3020
Wire Wire Line
	6470 3330 6670 3330
Connection ~ 6470 3330
Wire Wire Line
	6470 2900 6270 2900
Connection ~ 6470 2900
Wire Wire Line
	6910 3480 6910 3330
Wire Wire Line
	6870 3330 6910 3330
Connection ~ 6910 3330
Wire Wire Line
	6910 3330 6980 3330
$Comp
L power:Earth #PWR026
U 1 1
P 6910 3700
F 0 "#PWR026" H 6910 3450 50  0001 C CNN
F 1 "Earth" H 6910 3550 50  0001 C CNN
F 2 "" H 6910 3700 50  0001 C CNN
F 3 "~" H 6910 3700 50  0001 C CNN
	1    6910 3700
	1    0    0    -1  
$EndComp
Wire Wire Line
	6910 3700 6910 3680
Text Label 7200 3330 0    50   ~ 0
MIC_IN
Text Label 7210 2900 0    50   ~ 0
VMIC
Wire Wire Line
	6870 2900 7430 2900
Wire Wire Line
	7180 3330 7440 3330
$Comp
L power:PWR_FLAG #FLG0101
U 1 1
P 910 1040
F 0 "#FLG0101" H 910 1115 50  0001 C CNN
F 1 "PWR_FLAG" H 910 1213 50  0000 C CNN
F 2 "" H 910 1040 50  0001 C CNN
F 3 "~" H 910 1040 50  0001 C CNN
	1    910  1040
	1    0    0    -1  
$EndComp
$Comp
L power:PWR_FLAG #FLG0102
U 1 1
P 660 930
F 0 "#FLG0102" H 660 1005 50  0001 C CNN
F 1 "PWR_FLAG" H 660 1103 50  0000 C CNN
F 2 "" H 660 930 50  0001 C CNN
F 3 "~" H 660 930 50  0001 C CNN
	1    660  930 
	1    0    0    -1  
$EndComp
$Comp
L power:Earth #PWR0107
U 1 1
P 910 1040
F 0 "#PWR0107" H 910 790 50  0001 C CNN
F 1 "Earth" H 910 890 50  0001 C CNN
F 2 "" H 910 1040 50  0001 C CNN
F 3 "~" H 910 1040 50  0001 C CNN
	1    910  1040
	1    0    0    -1  
$EndComp
$Comp
L power:+5V #PWR0108
U 1 1
P 660 930
F 0 "#PWR0108" H 660 780 50  0001 C CNN
F 1 "+5V" H 675 1103 50  0000 C CNN
F 2 "" H 660 930 50  0001 C CNN
F 3 "" H 660 930 50  0001 C CNN
	1    660  930 
	-1   0    0    1   
$EndComp
Wire Wire Line
	1920 3680 2160 3680
Wire Wire Line
	1920 3780 2160 3780
Wire Wire Line
	1920 3880 2160 3880
Text Label 2680 5110 0    50   ~ 0
LED_G
Text Label 2680 5210 0    50   ~ 0
LED_R
Text Label 2680 5310 0    50   ~ 0
LED_B
Wire Wire Line
	2940 5110 2680 5110
Wire Wire Line
	2940 5210 2680 5210
Wire Wire Line
	2940 5310 2680 5310
$Comp
L Switch:SW_SPDT SW1
U 1 1
P 1680 1910
F 0 "SW1" H 1620 2170 50  0000 C CNN
F 1 "SW_SPDT" H 1710 2090 50  0000 C CNN
F 2 "SamacSys_Parts:MSKT-12C00-switch-smd" H 1680 1910 50  0001 C CNN
F 3 "~" H 1680 1910 50  0001 C CNN
	1    1680 1910
	1    0    0    -1  
$EndComp
NoConn ~ 1880 2010
$Comp
L Device:Q_NPN_BEC Q1
U 1 1
P 1670 2840
F 0 "Q1" H 1860 2886 50  0000 L CNN
F 1 "SS8050" H 1860 2790 50  0000 L CNN
F 2 "Package_TO_SOT_SMD:SOT-23" H 1870 2940 50  0001 C CNN
F 3 "~" H 1670 2840 50  0001 C CNN
	1    1670 2840
	1    0    0    -1  
$EndComp
Wire Notes Line
	470  1380 2360 1380
Wire Notes Line
	470  2360 2360 2360
Wire Notes Line
	470  3340 2360 3340
Wire Notes Line
	470  4330 2360 4330
Wire Notes Line
	2360 470  2360 6300
Wire Notes Line
	5340 6300 5340 470 
Wire Notes Line
	470  6300 5340 6300
Wire Notes Line
	5340 4010 8810 4010
Wire Notes Line
	8810 4010 8810 470 
Text Notes 1180 620  2    79   ~ 16
3.3V Power
Text Notes 1460 1530 2    79   ~ 16
Battery Connect
Text Notes 1350 2530 2    79   ~ 16
TFT Backlight
Text Notes 1260 3500 2    79   ~ 16
LED Connect
Text Notes 1260 4500 2    79   ~ 16
TFT Connect
Text Label 1920 3680 0    50   ~ 0
LED_B
Text Label 1920 3780 0    50   ~ 0
LED_R
Text Label 1920 3880 0    50   ~ 0
LED_G
Text Notes 2700 630  2    79   ~ 16
MCU
Text Notes 4170 620  2    79   ~ 16
SWD
Wire Notes Line
	5340 1320 3840 1320
Wire Notes Line
	3840 1320 3840 470 
Text Notes 5740 630  2    79   ~ 16
Voice
$Comp
L Device:C_Small C13
U 1 1
P 7460 1810
F 0 "C13" V 7500 1850 50  0000 L CNN
F 1 "0.1uF" H 7420 1740 50  0000 L CNN
F 2 "Capacitor_SMD:C_0603_1608Metric" H 7460 1810 50  0001 C CNN
F 3 "~" H 7460 1810 50  0001 C CNN
	1    7460 1810
	1    0    0    -1  
$EndComp
Wire Wire Line
	8000 1010 7420 1010
Wire Wire Line
	8000 650  7230 650 
Wire Wire Line
	8000 860  8000 650 
Wire Wire Line
	7620 860  8000 860 
Connection ~ 8000 650 
Wire Wire Line
	4290 2250 4550 2250
Connection ~ 4290 2250
Connection ~ 4550 2250
Wire Wire Line
	4550 2250 4750 2250
Wire Wire Line
	3440 2050 3440 2310
Connection ~ 4040 2050
Connection ~ 3540 2050
Wire Wire Line
	3540 2050 3440 2050
Wire Wire Line
	4040 2050 3740 2050
Connection ~ 3740 2050
Wire Wire Line
	3740 2310 3740 2050
Wire Wire Line
	3740 2050 3640 2050
Wire Wire Line
	3640 2050 3540 2050
Connection ~ 3640 2050
Wire Wire Line
	3640 2310 3640 2050
Wire Wire Line
	3540 2310 3540 2050
$EndSCHEMATC
